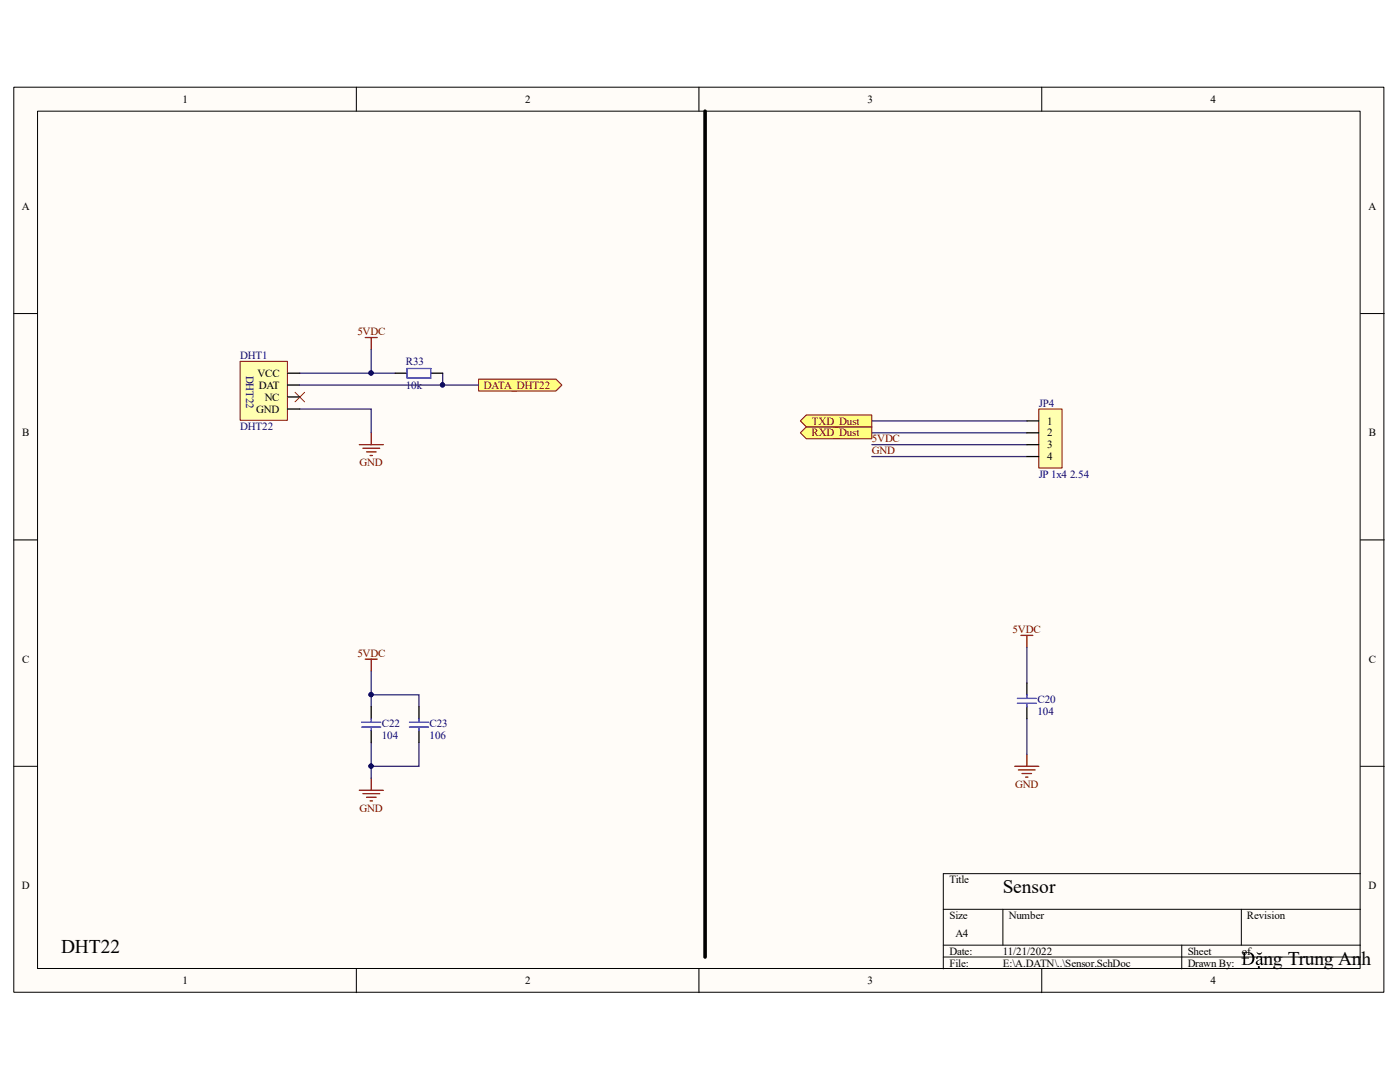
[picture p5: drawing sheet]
<svg xmlns="http://www.w3.org/2000/svg" width="279mm" height="216mm" viewBox="0 0 279 216" stroke-linecap="round" stroke-linejoin="round" font-family="sans-serif">
<path d="M2.8 17.4h273.4v180.6h-273.4z" fill="#fffcf8"/>
<path d="M2.8 17.4h273.4v180.6h-273.4z" fill="none" stroke="#000" stroke-width=".2"/>
<path d="M7.5 22.2h263.9v171.1h-263.9z" fill="#fffcf8"/>
<g fill="none" stroke="#000" stroke-width=".2">
<path d="M71.1 17.4v4.8M139.5 17.4v4.8M207.9 17.4v4.8M7.5 22.2h263.9v171.1h-263.9zM2.8 62.6h4.7M271.5 62.6h4.8M2.8 107.7h4.7M271.5 107.7h4.8M2.8 152.9h4.7M271.5 152.9h4.8M271.5 174.3h-83.2v19M71.1 193.3v4.8"/>
<path d="M139.5 193.3v4.8M188.3 181.4h83.2M188.3 188.6h83.2M188.3 191h83.2M200.2 181.4v7.2M207.9 193.3v4.8M235.8 188.6v4.7M247.7 181.4v7.2"/>
</g>
<path d="M140.7 22.2v168.8" fill="none" stroke="#000" stroke-width=".72"/>
<path d="M72.9 67.4h2.4M74.1 67.4v2.3M71.7 88.7h4.8M72.4 89.5h3.4M73.2 90.2h1.9M73.9 90.9h.4M74.1 86.4v2.3" fill="none" stroke="#800000" stroke-width=".25"/>
<path d="M58.9 78.3l1.9 1.9M60.8 78.3l-1.9 1.9" fill="none" stroke="#f00" stroke-width=".2"/>
<path d="M74.1 69.7v4.8h-14.3" fill="none" stroke="#351c75" stroke-width=".25"/>
<circle cx="74" cy="74.4" r=".42" fill="#000080"/>
<circle cx="74" cy="74.4" r=".42" fill="none" stroke="#000080" stroke-width=".2"/>
<path d="M88.3 74.5v2.3M59.8 81.6h14.3v4.8" fill="none" stroke="#351c75" stroke-width=".25"/>
<circle cx="88.3" cy="76.8" r=".42" fill="#000080"/>
<circle cx="88.3" cy="76.8" r=".42" fill="none" stroke="#000080" stroke-width=".2"/>
<path d="M74.1 74.5h4.8" fill="none" stroke="#351c75" stroke-width=".25"/>
<circle cx="74" cy="74.4" r=".42" fill="#000080"/>
<circle cx="74" cy="74.4" r=".42" fill="none" stroke="#000080" stroke-width=".2"/>
<path d="M95.5 75.6h15.5l1.1 1.2-1.1 1.2h-15.5z" fill-rule="evenodd" fill="#ffff80"/>
<path d="M95.5 75.6h15.5l1.1 1.2-1.1 1.2h-15.5z" fill="none" stroke="#800000" stroke-width=".2"/>
<g fill="#000">
<path d="M247.8 190h1a1.29 1.29 0 0 1 1.6 1.2 1.29 1.29 0 0 1-1.5 1.3h-1.1l.3-.1 .1-.3v-.8h-.4v-.2h.4l-.1-.9zM248.5 190.2v.9h.8v.2h-.8v1.1a1.14 1.14 0 0 0 1.4-1.1 1.14 1.14 0 0 0-1.4-1.1z"/>
<path d="M250.9 190.9a.61 .61 0 0 1 .6-.1 .61 .61 0 0 1 .4 .5v1h.3l-.4 .3-.2-.3a.51 .51 0 0 1-.9 .1 .51 .51 0 0 1 .4-.8l.5-.2v-.3a.35 .35 0 0 0-.5-.2 .35 .35 0 0 0-.2 .5l-.2-.1zM251.1 191.7a.34 .34 0 0 0 0 .6 .34 .34 0 0 0 .5-.1v-.7zM250.8 189.9a.72 .72 0 0 0 1.1 0 .55 .55 0 0 1-.6 .6 .55 .55 0 0 1-.5-.6zM251 193a.25 .25 0 0 1 .5 0 .25 .25 0 0 1-.5 0z"/>
</g>
<path d="M47.9 72.1h9.5v11.8h-9.5z" fill="#ffffb0"/>
<path d="M47.9 72.1h9.5v11.8h-9.5z" fill="none" stroke="#800000" stroke-width=".2"/>
<path d="M57.4 74.5h2.4M57.4 76.8h2.4M57.4 79.2h2.4M57.4 81.6h2.4M204.9 136.3v2.3M204.9 141v2.4" fill="none" stroke="#000" stroke-width=".25"/>
<g fill="none" stroke="#800000" stroke-width=".25">
<path d="M72.9 131.5h2.4M74.1 131.5v2.4M203.8 126.8h2.3M204.9 126.8v2.4M71.7 157.7h4.8M72.4 158.4h3.4M73.2 159.1h1.9M73.9 159.8h.4M74.1 155.3v2.4M202.5 152.9h4.8M203.2 153.6h3.4M204 154.3h1.9"/>
<path d="M204.7 155.1h.4M204.9 150.5v2.4"/>
</g>
<path d="M74.1 133.9v7.1M204.9 129.2v7.1M204.9 143.4v7.1" fill="none" stroke="#351c75" stroke-width=".25"/>
<path d="M203 139.4h3.8M204.9 138.6v.8M203 140.3h3.8M204.9 140.3v.7" fill="none" stroke="#00f" stroke-width=".25"/>
<circle cx="74" cy="138.6" r=".42" fill="#000080"/>
<circle cx="74" cy="138.6" r=".42" fill="none" stroke="#000080" stroke-width=".2"/>
<path d="M74.1 148.2v7.1" fill="none" stroke="#351c75" stroke-width=".25"/>
<circle cx="74" cy="152.9" r=".42" fill="#000080"/>
<circle cx="74" cy="152.9" r=".42" fill="none" stroke="#000080" stroke-width=".2"/>
<path d="M74.1 138.6h9.5v2.4" fill="none" stroke="#351c75" stroke-width=".25"/>
<circle cx="74" cy="138.6" r=".42" fill="#000080"/>
<circle cx="74" cy="138.6" r=".42" fill="none" stroke="#000080" stroke-width=".2"/>
<path d="M83.6 148.2v4.7h-9.5" fill="none" stroke="#351c75" stroke-width=".25"/>
<circle cx="74" cy="152.9" r=".42" fill="#000080"/>
<circle cx="74" cy="152.9" r=".42" fill="none" stroke="#000080" stroke-width=".2"/>
<path d="M78.9 74.5h2.3M86 74.5h2.3M74.1 141v2.4M74.1 145.8v2.4M83.6 141v2.4M83.6 145.8v2.4" fill="none" stroke="#000" stroke-width=".25"/>
<path d="M81.2 73.5h4.8v1.9h-4.8zM72.2 145.1h3.8M72.2 144.1h3.8M74.1 143.4v.7M74.1 145.1v.7M81.7 145.1h3.8M81.7 144.1h3.8M83.6 143.4v.7M83.6 145.1v.7" fill="none" stroke="#00f" stroke-width=".25"/>
<path d="M59.8 76.8h35.7M174 84h30.9M174 86.4h30.9M174 88.7h30.9M174 91.1h30.9" fill="none" stroke="#351c75" stroke-width=".25"/>
<circle cx="88.3" cy="76.8" r=".42" fill="#000080"/>
<circle cx="88.3" cy="76.8" r=".42" fill="none" stroke="#000080" stroke-width=".2"/>
<path d="M159.7 86.4l1.2-1.2h13.1v2.3h-13.1z" fill-rule="evenodd" fill="#ffff80"/>
<path d="M159.7 86.4l1.2-1.2h13.1v2.3h-13.1z" fill="none" stroke="#800000" stroke-width=".2"/>
<path d="M160.9 82.8h13.1v2.4h-13.1l-1.2-1.2z" fill-rule="evenodd" fill="#ffff80"/>
<path d="M160.9 82.8h13.1v2.4h-13.1l-1.2-1.2z" fill="none" stroke="#800000" stroke-width=".2"/>
<path d="M207.3 81.6h4.7v11.8h-4.7z" fill="#ffffb0"/>
<path d="M207.3 81.6h4.7v11.8h-4.7z" fill="none" stroke="#800000" stroke-width=".2"/>
<path d="M204.9 84h2.4M204.9 86.4h2.4M204.9 88.7h2.4M204.9 91.1h2.4" fill="none" stroke="#000" stroke-width=".25"/>
<g font-size="3.9">
<text x="200.2" y="178.2">Sensor</text>
<text x="12.2" y="190.1">DHT22</text>
<text x="252.2" y="192.5">ng Trung Anh</text>
</g>
<g font-size="2.2">
<text x="36.4" y="20.5">1</text>
<text x="104.8" y="20.5">2</text>
<text x="173.1" y="20.5">3</text>
<text x="241.6" y="20.5">4</text>
<text x="4.4" y="41.9">A</text>
<text x="273.1" y="41.9">A</text>
<text x="51.4" y="75.2">VCC</text>
<text x="51.6" y="77.6">DAT</text>
<text x="51.1" y="82.3">GND</text>
<text x="52.8" y="79.9">NC</text>
<text x="4.4" y="87.1">B</text>
<text x="209" y="84.7">1</text>
<text x="209" y="87.1">2</text>
<text x="209" y="89.4">3</text>
<text x="273.2" y="87.1">B</text>
<text x="209" y="91.9">4</text>
<text x="4.4" y="132.2">C</text>
<text x="273.2" y="132.2">C</text>
<text x="4.4" y="177.4">D</text>
<text x="189.5" y="176.2">Title</text>
<text x="273.1" y="177.4">D</text>
<text x="189.5" y="183.4">Size</text>
<text x="201.3" y="183.4">Number</text>
<text x="248.9" y="183.4">Revision</text>
<text x="189.5" y="190.5">Date:</text>
<text x="190.7" y="186.9">A4</text>
<text x="200.1" y="190.5">11/21/2022</text>
<text x="237" y="190.5">Sheet</text>
<text x="247.8" y="190.5">of</text>
<text x="36.4" y="196.4">1</text>
<text x="104.8" y="196.4">2</text>
<text x="173.1" y="196.4">3</text>
<text x="189.5" y="192.9">File:</text>
<text x="200.1" y="192.9">E:\A.DATN\..\Sensor.SchDoc</text>
<text x="237" y="192.9">Drawn By:</text>
<text x="241.6" y="196.4">4</text>
</g>
<g font-size="2.2" fill="#000080">
<text x="47.9" y="71.6">DHT1</text>
<text x="49.1" y="75" transform="rotate(90 49.1 75)">DHT22</text>
<text x="81" y="72.9">R33</text>
<text x="81" y="77.6">10k</text>
<text x="207.3" y="81.2">JP4</text>
<text x="47.9" y="85.9">DHT22</text>
<text x="207.3" y="95.4">JP 1x4 2.54</text>
<text x="207.1" y="140.3">C20</text>
<text x="207.1" y="142.7">104</text>
<text x="76.2" y="145.1">C22</text>
<text x="76.2" y="147.4">104</text>
<text x="85.7" y="145.1">C23</text>
<text x="85.7" y="147.4">106</text>
</g>
<g font-size="2.2" fill="#800000">
<text x="71.3" y="66.9">5VDC</text>
<text x="96.6" y="77.6">DATA_DHT22</text>
<text x="162" y="87.1">RXD_Dust</text>
<text x="162.1" y="84.7">TXD_Dust</text>
<text x="174" y="88.2">5VDC</text>
<text x="71.8" y="93">GND</text>
<text x="174" y="90.7">GND</text>
<text x="71.3" y="131.1">5VDC</text>
<text x="202.1" y="126.3">5VDC</text>
<text x="202.6" y="157.2">GND</text>
<text x="71.8" y="162">GND</text>
</g>
</svg>
